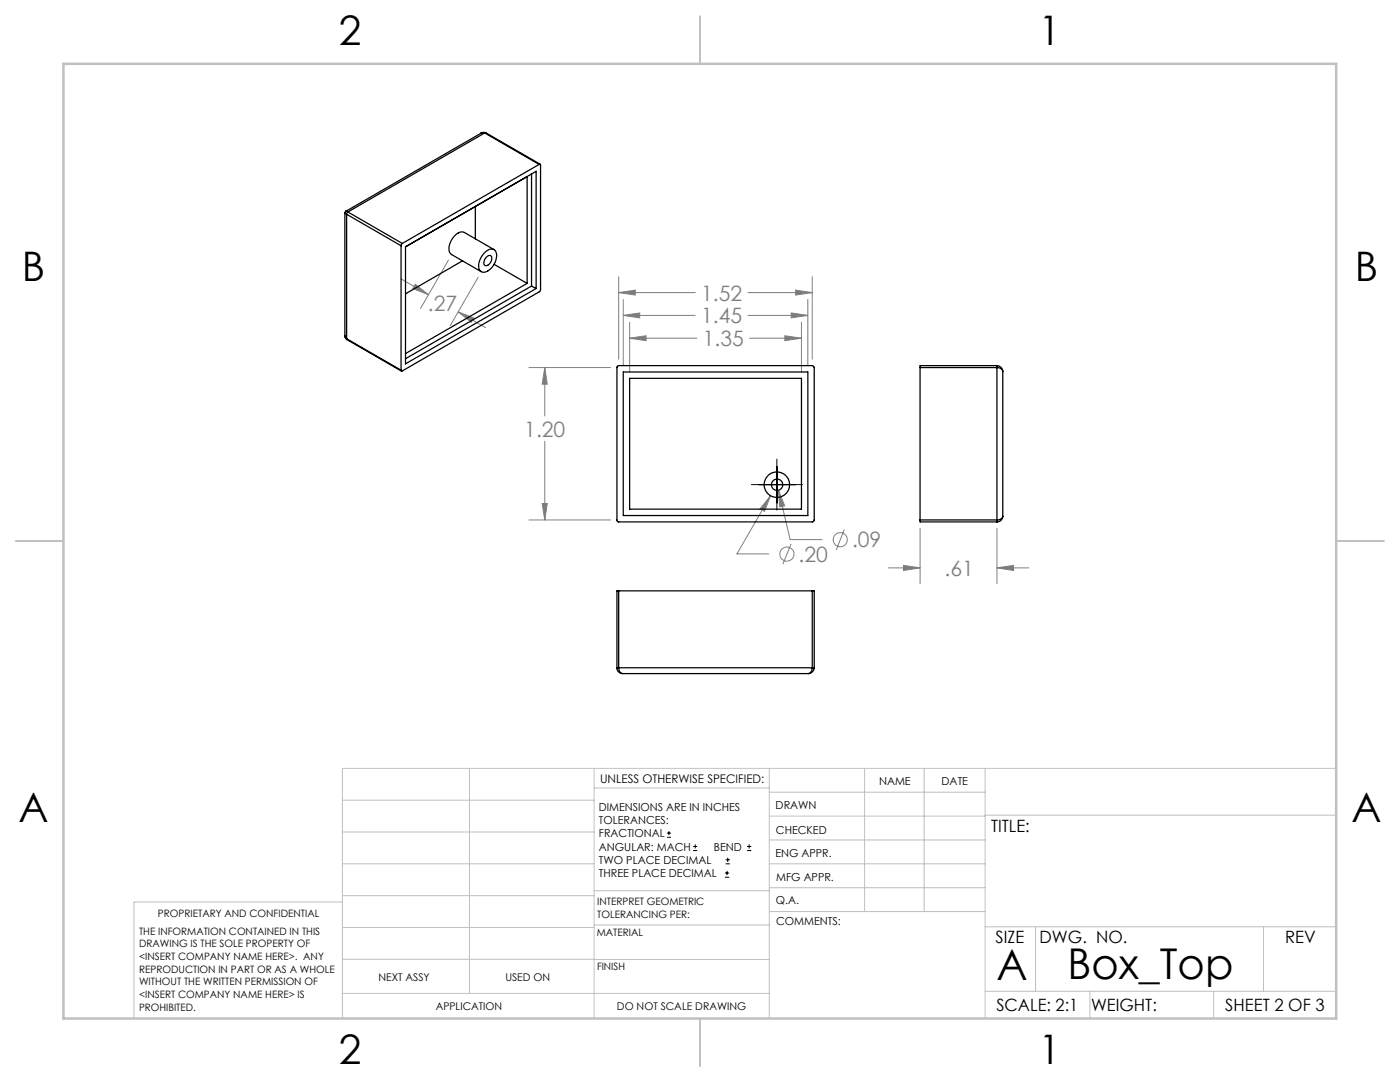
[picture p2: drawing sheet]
<svg xmlns="http://www.w3.org/2000/svg" width="279mm" height="216mm" viewBox="0 0 279 216" stroke-linecap="round" stroke-linejoin="round" font-family="sans-serif">
<g fill="none" stroke="#808080" stroke-width=".2">
<path d="M80 55.6l5.5 3.2M82.9 56.7l2.6 2.1-3.1-1.2zM89.5 51.9l-5.6 9.7M95.4 55.3l-5.5 9.7M123.5 58.4l3.3-.5v1zM123.5 55.2v16.5M123.5 58.4h15.2M124.4 59.8v13.2M149.3 58.4h12.8M158.8 57.9l3.3 .5-3.3 .5zM161.2 59.8v13.2M162.1 55.2v16.5"/>
<path d="M91.4 62.2l3.1 1.2-.4 .9zM91.4 62.2l5.5 3.2M105.6 73.3h16.2M108.7 73.3l.5 3.4h-1zM108.7 73.3v9.7M124.4 62.9l3.3-.5v1zM124.4 62.9h14.3M125.7 67.5l3.2-.5v1zM125.7 64.3v9.9M125.7 67.5h13.4M149.3 62.9h11.9M149.6 67.5h10.3"/>
<path d="M156.6 67l3.3 .5-3.3 .5zM157.9 62.4l3.3 .5-3.3 .5zM159.9 64.3v9.9M108.7 88.1v15.7M153.8 98.9l-1.2 3.1-.9-.5zM153.8 98.9l-6.7 11.6h6.3M155.4 97.8l1.2 3.1-1 .2zM155.4 97.8l2.3 9.9h6.3M105.6 103.8h16.2M108.2 100.5h1l-.5 3.3zM157.9 108.5l-1.7 4.1M168.5 105.7l-1.6 4"/>
<path d="M177.3 113.3h6.3M180.3 112.8l3.3 .5-3.3 .5zM183.6 105.4v11.1M199 113.3l3.3-.5v1zM199 105.4v11.1M199 113.3h6.3"/>
<circle cx="157.1" cy="110.6" r="1.41"/>
<circle cx="167.7" cy="107.7" r="1.41"/>
</g>
<g fill="none" stroke="#000" stroke-width=".2">
<path d="M150 96.7h10.1M151.4 96.7h7.4M155 91.6v10.2M133.1 167.1h.8M133.1 166.2h.8M133.5 165.8v.9M138.3 169.7h.8M138.3 168.9h.8M138.7 168.5v.8M144.7 175h.8M144.7 174.2h.8M144.8 172.4h.9"/>
<path d="M144.8 171.6h.9M145.1 173.8v.8M145.2 171.1v.9M149.1 169.7h.8M149.1 168.9h.8M149.5 168.5v.8"/>
</g>
<g fill="none" stroke="#c0c0c0" stroke-width=".2">
<path d="M68.3 159.7h50.3M93.7 153.3v44.9M118.6 153.3v49.9M118.6 157.2h34.9M153.5 153.3v49.9M153.5 158.1h43.1M172.5 153.3v28.6M184.4 153.3v28.6M196.6 153.3v49.9M266.7 153.3h-198.4v49.9M68.3 178.7h50.3M68.3 172.4h50.3"/>
<path d="M68.3 166h50.3M68.3 180h-41.6v23.2M118.6 177.7h35M153.5 167.6h43.1M153.5 162.8h43.1M153.5 172.4h43.1M153.5 177.1h43.1M196.6 162.7h70.1M68.3 198.2h85.2M68.3 191.4l85.2 .1M68.3 185.1h50.3M118.6 184.6h35"/>
<path d="M153.6 181.9h43M196.6 197.8h70.1M196.6 184.9h70.1M206.7 184.9v12.9M217.5 197.8v5.4M242.2 197.8v5.4M252.2 184.9v12.9"/>
</g>
<path d="M139.7 3.2v9.5M3.1 107.9h9.6M266.7 107.9h9.5M139.7 203.2v9.6" fill="none" stroke="#c0c0c0" stroke-width=".25"/>
<path d="M12.7 12.7h254v190.5h-254z" fill="none" stroke="#c0c0c0" stroke-width=".5"/>
<path d="M123.5 58.4l3.3-.5v1zM158.8 57.9l3.3 .5-3.3 .5zM108.2 100.5h1l-.5 3.3zM108.7 73.3l.5 3.4h-1zM155.4 97.8l.2 3.3 1-.2zM153.8 98.9l-2.1 2.6 .9 .5zM157.9 62.4l3.3 .5-3.3 .5zM124.4 62.9l3.3-.5v1zM125.7 67.5l3.2-.5v1zM156.6 67l3.3 .5-3.3 .5zM180.3 112.8l3.3 .5-3.3 .5zM199 113.3l3.3-.5v1zM82.9 56.7l2.6 2.1-3.1-1.2zM91.4 62.2l3.1 1.2-.4 .9z" fill="#808080"/>
<g fill="none" stroke="#000" stroke-width=".25">
<path d="M96 26.6l-27 15.5 .4 .2M96.7 26.5l-.7 .1M96.7 26.5l-27.3 15.8M96.7 26.5l10.9 6.3M96.9 26.5l-.5-.1-.4 .2M96.9 26.5h-.2M96.9 26.5l10.9 6.3M106.1 34.7v22.4M107.6 32.8h.2l.1 .1-.1 25.2-27.5 15.9-.3-.1M107.6 32.8l-27.3 15.8M68.8 42.5l.4 .3M68.8 42.5v24.5l.4 .6"/>
<path d="M69 42.1l-.2 .4M69.2 42.8l10.8 6.2M69.2 42.8v24.8M69.4 42.3l-.2 .5M69.4 42.3l10.9 6.3M80 49v24.9M80.3 48.6l-.3 .4M80.9 49.2v23.4l26.1-15M80.9 49.2l26.1-15v23.4M80.9 49.2l24.3-14v21.4M92.3 52l-11.4 6.6M94.9 41.2v6.5"/>
<path d="M96.9 50.2a1.3 1.3 0 0 1 2-.1 3.4 3.4 0 0 1-2.4 4.2 1.27 1.27 0 0 1-.9-1.8 4.4 4.4 0 0 1 1.3-2.3zM97.2 51.2a.57 .57 0 0 1 .8-.2 .57 .57 0 0 1 .1 .9 1.19 1.19 0 0 1-1.4 1.1 1.38 1.38 0 0 1 .5-1.8zM98.6 49.8l-5.9-3.4a1.92 1.92 0 0 0-2.3 1.1 2.76 2.76 0 0 0-.5 3.1l6.2 3.6M98.6 52.7l6.6 3.9M105.2 56.6l-24.3 14M106.1 57.1l-25.2 14.5M106.1 57.1l.9 .5M68.8 66.9l.2 .6 .3 .3M69.2 67.6l.1 .2M69.2 67.6l10.8 6.3M69.3 67.8l10.8 6.2M123.3 73h39l.2 .3-.1 30.7-.2 .1h-38.9l-.2-.2v-30.7z"/>
<path d="M124.4 74.2h36.8v28.7h-36.8zM125.7 75.5h34.2v26.1h-34.2zM183.6 73.3v30.5M183.6 73.3h15.4M199 73.3a1.06 1.06 0 0 1 1.1 .8M199 73v.3M199 73a1.2 1.2 0 0 1 1.1 1.1M199 73h-15.4v.3M199 73.3v30.5M200.1 74.1v28.9M123.5 117.9h-.4v15.3M123.5 117.9h38.6"/>
<path d="M123.5 117.9v15.3M162.1 117.9h.4v15.3M162.1 117.9v15.3M183.6 103.8v.3h15.4M183.6 103.8h15.4M199 103.8v.3M200.1 103a.98 .98 0 0 1-1.1 .8M200.1 103a1.14 1.14 0 0 1-1.1 1.1M123.1 133.2h.4M123.1 133.2a1.13 1.13 0 0 0 1.1 1.2M123.5 133.2a1.06 1.06 0 0 0 .7 1.2M123.5 133.2h38.6"/>
<path d="M124.2 134.4h37.1M162.1 133.2a1.06 1.06 0 0 1-.8 1.2M162.1 133.2h.4M162.5 133.2a1.2 1.2 0 0 1-1.2 1.2"/>
<circle cx="155.1" cy="96.7" r="2.53"/>
<circle cx="155.1" cy="96.7" r="1.14"/>
</g>
<g font-size="8.5">
<text x="198.9" y="195.5">A</text>
<text x="213" y="195.4">Box_Top</text>
</g>
<g font-size="8.1">
<text x="67.6" y="8.9">2</text>
<text x="207.3" y="8.9">1</text>
<text x="4.4" y="56.2">B</text>
<text x="270.4" y="56.2">B</text>
<text x="3.7" y="164.1">A</text>
<text x="269.7" y="164.1">A</text>
<text x="67.6" y="212.4">2</text>
<text x="207.3" y="212.4">1</text>
</g>
<g font-size="4.2" fill="#808080">
<text x="139.9" y="60">1.52</text>
<text x="85.4" y="62">.27</text>
<text x="139.9" y="64.5">1.45</text>
<text x="140.3" y="69.1">1.35</text>
<text x="104.6" y="87.1">1.20</text>
<text x="159.4" y="112.1">.20</text>
<text x="170" y="109.2">.09</text>
<text x="188.5" y="114.9">.61</text>
</g>
<g font-size="3.4">
<text x="197.8" y="166">TITLE:</text>
<text x="198.7" y="188.1">SIZE</text>
<text x="207.5" y="188.1">DWG. NO.</text>
<text x="256.5" y="188.2">REV</text>
<text x="198.8" y="201.7">SCALE: 2:1</text>
<text x="217.7" y="201.8">WEIGHT:</text>
<text x="244.5" y="201.7">SHEET 2 OF 3</text>
</g>
<text font-size="2.4" x="119.8" y="156.2">UNLESS OTHERWISE SPECIFIED:</text>
<g font-size="2.2">
<text x="119.5" y="161.8">DIMENSIONS ARE IN INCHES</text>
<text x="154.8" y="161.4">DRAWN</text>
<text x="175.4" y="156.6">NAME</text>
<text x="187.9" y="156.7">DATE</text>
<text x="119.5" y="164.4">TOLERANCES:</text>
<text x="119.5" y="167.1">FRACTIONAL</text>
<text x="154.9" y="166.3">CHECKED</text>
<text x="119.5" y="169.7">ANGULAR: MACH</text>
<text x="119.5" y="172.4">TWO PLACE DECIMAL</text>
<text x="142.5" y="169.7">BEND</text>
<text x="154.8" y="171">ENG APPR.</text>
<text x="119.5" y="175">THREE PLACE DECIMAL</text>
<text x="154.9" y="175.7">MFG APPR.</text>
<text x="154.9" y="180.4">Q.A.</text>
<text x="154.9" y="184.6">COMMENTS:</text>
</g>
<g font-size="2.1">
<text x="75.5" y="195.7">NEXT ASSY</text>
<text x="100.9" y="195.7">USED ON</text>
<text x="86.9" y="201.5">APPLICATION</text>
<text x="123.1" y="201.6">DO NOT SCALE DRAWING</text>
</g>
<g font-size="2">
<text x="31.5" y="182.9">PROPRIETARY AND CONFIDENTIAL</text>
<text x="119.2" y="180.6">INTERPRET GEOMETRIC</text>
<text x="119.2" y="183.1">TOLERANCING PER:</text>
<text x="27.8" y="186.5">THE INFORMATION CONTAINED IN THIS</text>
<text x="27.8" y="189">DRAWING IS THE SOLE PROPERTY OF</text>
<text x="27.8" y="191.6">&lt;INSERT COMPANY NAME HERE&gt;. ANY</text>
<text x="119.1" y="186.7">MATERIAL</text>
<text x="27.8" y="194.1">REPRODUCTION IN PART OR AS A WHOLE</text>
<text x="27.8" y="196.6">WITHOUT THE WRITTEN PERMISSION OF</text>
<text x="119.1" y="193.5">FINISH</text>
<text x="27.8" y="199.1">&lt;INSERT COMPANY NAME HERE&gt; IS</text>
<text x="27.8" y="201.7">PROHIBITED.</text>
</g>
</svg>
